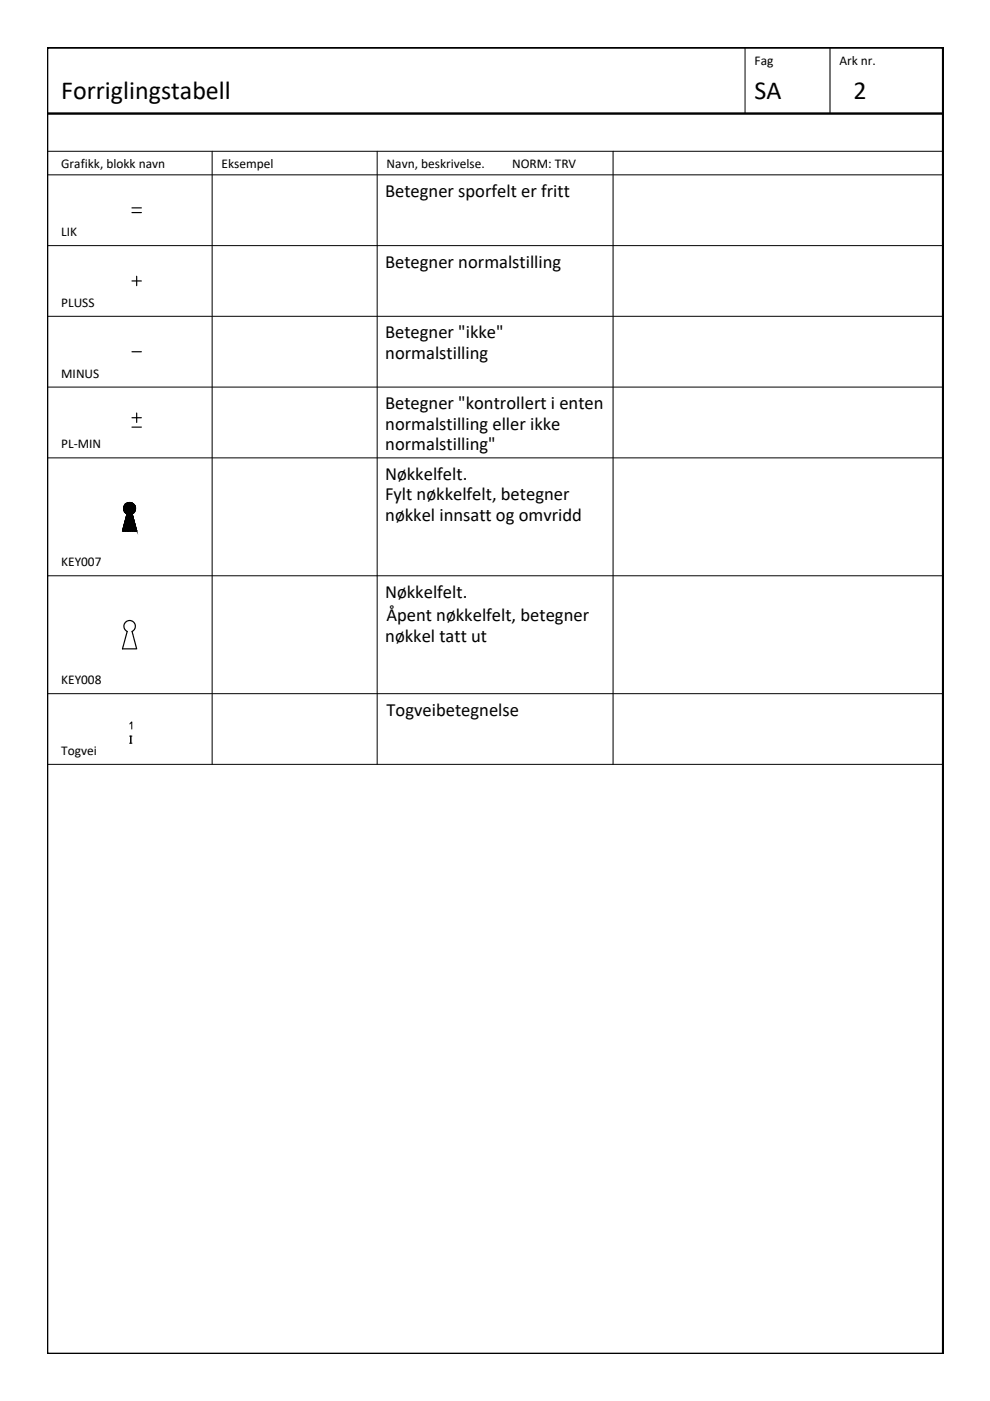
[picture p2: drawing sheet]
<svg xmlns="http://www.w3.org/2000/svg" width="210mm" height="297mm" viewBox="0 0 210 297" stroke-linecap="round" stroke-linejoin="round" font-family="sans-serif">
<g fill="none" stroke="#000" stroke-width=".21">
<path d="M158 10.1v14M176 10.1v14M10 32.1h189.9M10 37.1h189.9M45 32.1v130M80 32.1v130M130 32.1v130M10 52.1h189.9M10 67.1h189.9M10 97.1h189.9M10 82.1h189.9M10 122.1h189.9"/>
<path d="M10 147.1h189.9M27.5 156.1h.5M27.5 157.6h.5M27.5 153.5l.4-.4v1.5M27.7 156.1v1.5M27.8 156.1v1.5M10 162.1h189.9"/>
</g>
<g fill="none" stroke="#000" stroke-width=".25">
<path d="M28 59.6h2M28 44.1h2M28 45.1h2M29 58.6v2M28 74.6h2M28 90.6h2M28 88.6h2M29 87.6v2M26 112.6l2.3-2.4-2.3 2.4M26 112.4l2.3-2.3-2.3 2.4M26.1 112.6l2.3-2.3-2.3 2.3M26.2 111.6l2-1.9-2 2.1"/>
<path d="M26.2 112.6l2.2-2.2-2.1 2.2M26.3 111.3l1.9-1.8-1.9 1.8M26.4 112.6l2-2.1-2 2.1M26.4 111.1l1.7-1.7-1.7 1.8M26.5 110.7l1.6-1.6-1.6 1.7M26.6 110.1l2.1-2-2.1 2.1M26.7 106.8l-.2 .2M26.8 108.8l1.7-1.7-1.7 1.8M26.8 106.7l-.4 .5M26.9 108.9l1.7-1.7-1.7 1.7M26.9 108.9l-.9 3.7h3M26.9 106.7l-.5 .6"/>
<path d="M26.9 108.9a1.26 1.26 0 0 1-.4-1.9 1.26 1.26 0 0 1 2 0 1.26 1.26 0 0 1-.5 1.9M27 109l-.1 .1M27 106.6l-.7 .7M27 112.6l1.6-1.6-1.5 1.6M27.1 106.6l-.8 .8M27.2 106.6l-.9 .9M27.2 109l-.4 .4M27.2 109l-.4 .5M27.3 106.6l-1.1 1M27.4 106.6l-1.2 1.1M27.5 109.1l-.8 .7M27.5 106.6l-1.3 1.2"/>
<path d="M27.6 106.6l-1.4 1.3M27.6 106.6l-1.4 1.4M27.7 109l-1.1 1.1M27.7 106.6l-1.5 1.4M27.8 106.6l-1.5 1.5M27.8 112.6l.9-1-.9 1M27.8 106.6l-1.5 1.6 1.6-1.6M27.8 109l-1.2 1.2M27.9 106.6l-1.6 1.7M28 106.7l-1.7 1.6M28 108.9l1 3.7M28 106.7l-1.6 1.7"/>
<path d="M28 109l-1.5 1.6M28 109.1l-1.5 1.5M28 109.1l-1.5 1.6M28 112.6l.8-.8-.7 .8M28.1 106.7l-1.7 1.7M28.1 109.2l-1.7 1.7M28.1 109.2l-1.7 1.8M28.1 109.3l-1.7 1.7M28.1 109.4l-1.8 1.8M28.2 106.8l-1.8 1.7M28.2 109.5l-1.9 1.9M28.2 106.8l-1.7 1.7"/>
<path d="M28.2 109.6l-2 1.9M28.2 109.6l-2 2M28.2 109.8l-2 2.1M28.3 106.8l-1.8 1.8M28.3 109.8l-2.2 2.1M28.3 109.9l-2.2 2.1M28.3 112.6l.5-.6-.5 .6M28.3 106.9l-1.8 1.7M28.3 109.9l-2.2 2.2M28.3 110l-2.2 2.2M28.3 110.1l-2.2 2.2M28.3 106.9l-1.7 1.8"/>
<path d="M28.4 106.9l-1.8 1.8M28.4 110.3l-2.2 2.3M28.4 107l-1.7 1.8M28.4 110.6l-1.9 2M28.5 107l-1.8 1.8M28.5 110.6l-2 2M28.5 110.7l-1.8 1.9M28.5 108.5l-.3 .3M28.5 110.8l-1.8 1.8M28.5 110.8l-1.7 1.8 1.7-1.7M28.5 110.9l-1.6 1.7 1.7-1.7M28.5 112.6l.4-.4-.3 .4"/>
<path d="M28.6 111.1l-1.4 1.5M28.6 107.3l-1.7 1.7M28.6 108.3l-2.1 2.1M28.6 111.2l-1.4 1.4M28.6 107.3l-1.7 1.8M28.6 111.3l-1.3 1.3 1.3-1.3M28.7 107.4l-1.8 1.8M28.7 108.2l-2.1 2.1M28.7 111.4l-1.2 1.2M28.7 107.5l-1.8 1.8M28.7 111.4l-1.1 1.2M28.7 111.5l-1.1 1.1"/>
<path d="M28.7 107.5l-1.9 1.9M28.7 107.6l-1.9 1.9M28.7 107.6l-1.9 2.1M28.7 107.7l-2 2M28.7 107.8l-2 2M28.7 107.9l-2 2M28.7 108l-1.1 1.1M28.7 108l-2.1 2M28.7 111.6l-1 1M28.7 111.7l-.8 .9M28.8 111.7l-.8 .9M28.8 111.9l-.7 .7"/>
<path d="M28.8 112l-.6 .6M28.9 112.1l-.6 .5M28.9 112.1l-.5 .5M28.9 112.1l-.5 .5 .5-.4M28.9 112.3l-.3 .3M28.9 112.3l-.2 .3M28.9 112.4l-.2 .2M28.9 112.4l-.1 .2M28.9 112.6h.1M29 112.5l-.1 .1M26.7 131.8a1.22 1.22 0 0 1 1.8 .3 1.22 1.22 0 0 1-.5 1.8l1 3.7h-3l1-3.7a1.22 1.22 0 0 1-.3-2.1z"/>
</g>
<g fill="#000" stroke="#000" stroke-width=".21">
<path d="M27.2 106.6h.5z"/>
<path d="M27.2 106.6h.7zM27 106.6h.9z"/>
<path d="M27 106.6l1.2 .2zM26.8 106.8l.2-.2 1.2 .2z"/>
<path d="M26.9 108.9l2.1 3.7-1-3.7zM26.9 108.9l2.1 3.7h-3z"/>
<path d="M26.8 106.8l1.5 .1-.1-.1zM26.6 106.9l.2-.1 1.5 .1z"/>
<path d="M26.7 108.8h1.5zM26.7 108.8l1.3 .1z"/>
<path d="M26.6 106.9l1.9 .2-.2-.2zM26.6 106.9l1.9 .2h-2z"/>
<path d="M26.6 108.7l1.6 .1 .2-.1zM26.6 108.7l1.6 .1h-1.5z"/>
<path d="M26.5 107.1l2.1 .2-.1-.2zM26.5 107.1l2.1 .2h-2.3z"/>
<path d="M26.4 108.5l2 .2 .1-.2zM26.4 108.5l2 .2h-1.8z"/>
<path d="M26.3 107.3l2.4 .2-.1-.2zM26.3 107.3l2.4 .2h-2.4z"/>
<path d="M26.3 108.3l2.2 .2 .1-.2zM26.3 108.3l2.2 .2h-2.1z"/>
<path d="M26.3 107.5l2.4 .3v-.3zM26.3 107.5l2.4 .3h-2.5z"/>
<path d="M26.2 108l2.4 .3 .1-.3zM26.2 108l2.4 .3h-2.3z"/>
<path d="M26.2 107.8l2.5 .2v-.2zM26.2 107.8l2.5 .2h-2.5z"/>
</g>
<path d="M10 10.1h190v276.9h-190zM10 24.1h189.9" fill="none" stroke="#000" stroke-width=".51"/>
<g font-size="5.5">
<text x="13" y="21.1">Forriglingstabell</text>
<text x="160" y="21.1">SA</text>
<text x="181" y="21.1">2</text>
</g>
<g font-size="3.9">
<text x="81.6" y="41.8">Betegner sporfelt er fritt</text>
<text x="81.6" y="56.8">Betegner normalstilling</text>
<text x="81.6" y="71.7">Betegner &quot;ikke&quot;</text>
<text x="81.7" y="76.1">normalstilling</text>
<text x="81.6" y="86.7">Betegner &quot;kontrollert i enten</text>
<text x="81.7" y="91.1">normalstilling eller ikke</text>
<text x="81.7" y="95.4">normalstilling&quot;</text>
<text x="81.6" y="101.8">Nøkkelfelt.</text>
<text x="81.6" y="106.1">Fylt nøkkelfelt, betegner</text>
<text x="81.7" y="110.5">nøkkel innsatt og omvridd</text>
<text x="81.6" y="126.8">Nøkkelfelt.</text>
<text x="81.9" y="131.8">Åpent nøkkelfelt, betegner</text>
<text x="81.7" y="136.1">nøkkel tatt ut</text>
<text x="82" y="151.8">Togveibetegnelse</text>
</g>
<g font-size="2.8">
<text x="160" y="13.9">Fag</text>
<text x="178" y="13.9">Ark nr.</text>
<text x="13" y="35.6">Grafikk, blokk navn</text>
<text x="47" y="35.6">Eksempel</text>
<text x="82" y="35.6">Navn, beskrivelse.</text>
<text x="108.6" y="35.6">NORM: TRV</text>
<text x="13" y="50.1">LIK</text>
<text x="13" y="65.1">PLUSS</text>
<text x="13" y="80.1">MINUS</text>
<text x="13" y="95.1">PL-MIN</text>
<text x="13" y="120.1">KEY007</text>
<text x="13" y="145.1">KEY008</text>
<text x="13" y="160.1">Togvei</text>
</g>
</svg>
